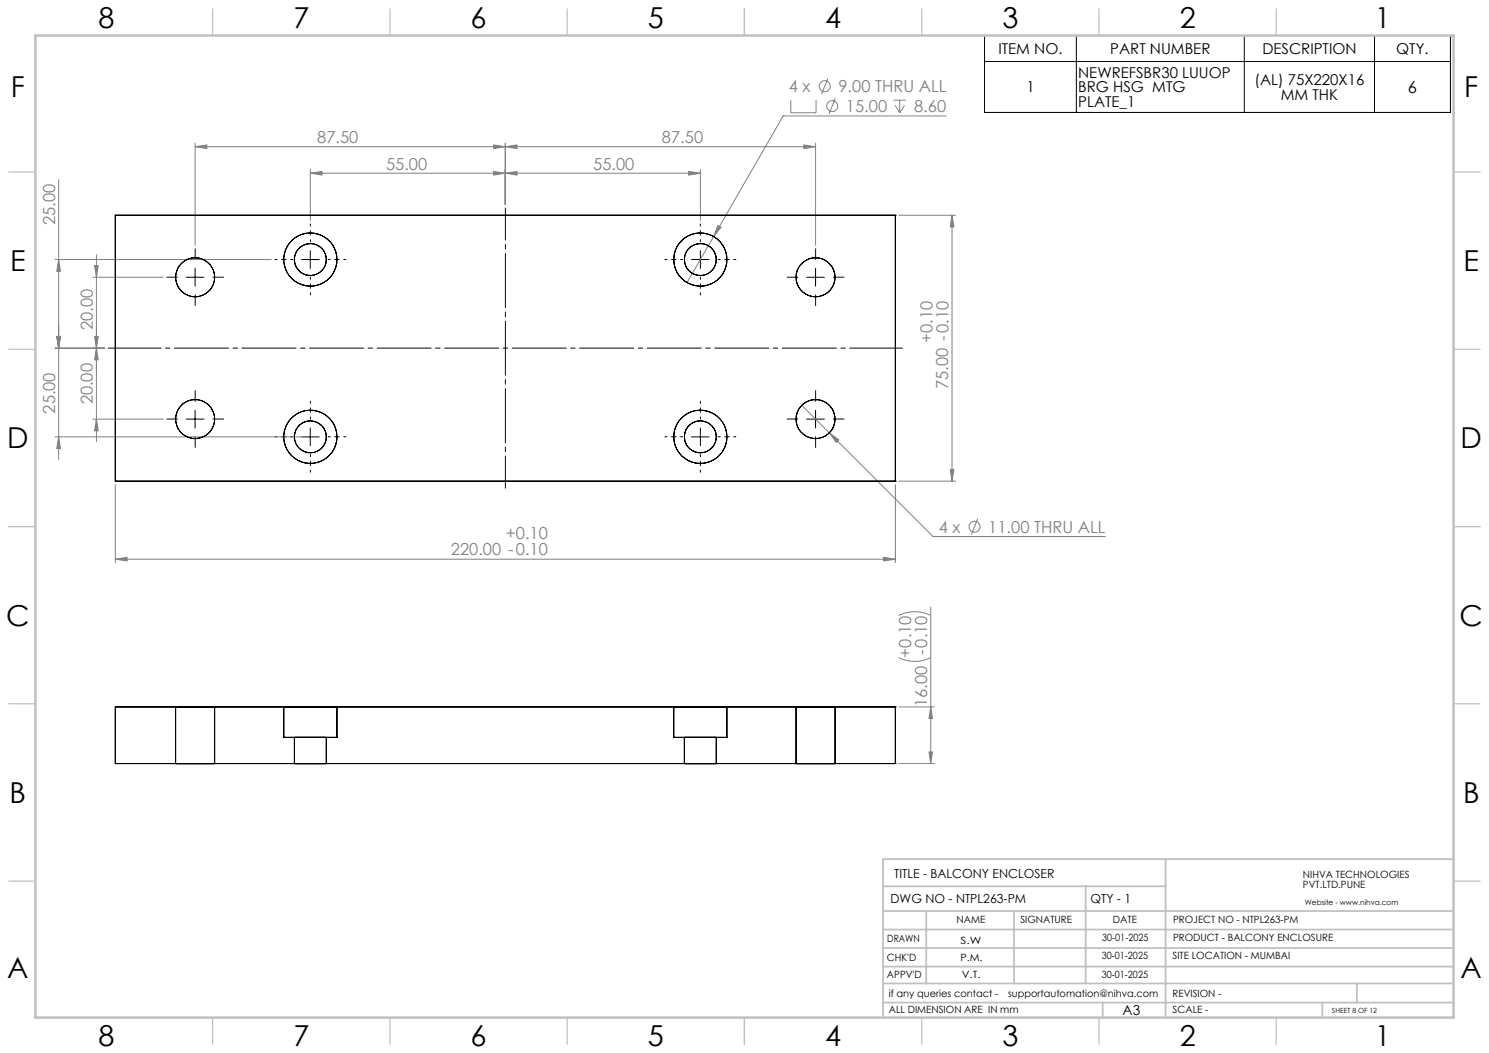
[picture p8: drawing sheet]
<svg xmlns="http://www.w3.org/2000/svg" width="420mm" height="297mm" viewBox="0 0 420 297" stroke-linecap="round" stroke-linejoin="round" font-family="sans-serif">
<g fill="none" stroke="#808080" stroke-width=".28">
<path d="M223.1 28.3v3.5h7.1v-3.5M233.5 22.1l-1.8 4.4M235.6 27.7l-1.7 4.4M252 28.3h3.6M252.5 29.7l1.3 2.1M253.8 28.3v3.5M255.1 29.7l-1.3 2.1M266.9 32.7h-46l-19.6 34M16.5 50.7v78.9M55 41.4l3.3-.5v1zM55 40.4v28.8M87.5 48.9l3.3-.5v1z"/>
<path d="M87.5 47.9v14.3M139.2 48.4l3.3 .5-3.3 .5zM139.2 40.9l3.3 .5-3.3 .5zM142.5 41.4l3.3-.5v1zM142.5 48.9l3.3-.5v1zM142.5 40.4v17.3M194.2 48.4l3.4 .5-3.4 .5zM197.6 47.9v14.3M197.6 48.9h-110.1M226.7 40.9l3.3 .5-3.3 .5zM230 41.4h-175M230 40.4v28.8"/>
<path d="M15.5 73.2h61.1M16.5 73.2l.5 3.3h-1zM26.2 78.2h19.8M26.7 74.9h1l-.5 3.3zM27.2 71.9v52.7M201.3 66.7l-7.5 13M202.5 63.6l.9 .5-2.1 2.6zM253.5 60.7h16M268.5 60.7l.6 3.3h-1.1zM268.5 60.7v75M16 94.9h1l-.5 3.3zM26.7 94.9h1l-.5 3.3z"/>
<path d="M27.2 98.2l.5 3.3h-1zM29.5 98.2h-14M26.2 118.2h19.8M27.2 118.2l.5 3.3h-1zM226.2 114.3l7.7 7.8M15.5 123.2h71M16.5 123.2l.5 3.3h-1zM32.5 136.7v22M233.9 122.1l2.7 2-.7 .7zM233.9 122.1l29.3 29.2h48.6M252.6 136.7v22M253.5 135.7h16"/>
<path d="M268 132.4h1.1l-.6 3.3zM32.5 157.7l3.3-.5v1zM32.5 157.7h220.1M249.2 157.2l3.4 .5-3.4 .5zM275.8 146.3l-1.8 4.5M253.5 173.6a10.2 10.2 0 0 1 9 0M262.5 171.2v44.2M253.5 185.5a10.2 10.2 0 0 0 9 0M253.5 199.4h10M262.5 199.4l.5 3.3h-1zM253.5 215.4h10M262 212.1h1l-.5 3.3z"/>
<circle cx="232.6" cy="24.3" r="1.56"/>
<circle cx="234.7" cy="29.9" r="1.56"/>
<circle cx="274.9" cy="148.6" r="1.56"/>
</g>
<g fill="none" stroke="#000" stroke-width=".28">
<path d="M277.7 10h131.4v21.7h-131.4zM277.7 17.4h131.4M303.6 10v21.7M351 10v21.7M387.7 10v21.7M52.5 78.2h5M55 75.7v5M85.1 73.2h4.9M87.5 70.7v5M195.1 73.2h4.9M197.6 70.7v5M227.5 78.2h5.1"/>
<path d="M230 75.7v5M52.5 118.2h5M55 115.7v5M227.5 118.2h5.1M230 115.7v5M85.1 123.2h4.9M87.5 120.7v5M195.1 123.2h4.9M197.6 120.7v5"/>
</g>
<path d="M30.6 98.2h224" fill="none" stroke="#000" stroke-width=".28" stroke-dasharray="15.2 1.3 1.3 1.3" stroke-dashoffset=".4"/>
<path d="M142.6 137.7v-79" fill="none" stroke="#000" stroke-width=".28" stroke-dasharray="15.2 1.3 1.3 1.3" stroke-dashoffset="6.2"/>
<g fill="none" stroke="#000" stroke-width=".28" stroke-dasharray="15.2 1.3 1.3 1.3">
<path d="M50.1 78.2h-3M55.1 73.2v-3M60.1 78.2h3M225.1 78.2h-3M230.1 73.2v-3M235.1 78.2h3M55.1 83.2v3M230.1 83.2v3M50.1 118.2h-3M55.1 113.2v-3M60.1 118.2h3M225.1 118.2h-3"/>
<path d="M230.1 113.2v-3M235.1 118.2h3M55.1 123.2v3M230.1 123.2v3"/>
</g>
<g fill="none" stroke="#000" stroke-width=".28" stroke-dasharray="15.2 1.3 1.3 1.3" stroke-dashoffset="14.6">
<path d="M82.6 73.2h-5M87.6 68.2v-5M87.6 78.2v5M92.6 73.2h5M192.6 73.2h-5M197.6 68.2v-5M197.6 78.2v5M202.6 73.2h5M87.6 118.2v-5M197.6 118.2v-5M82.6 123.2h-5M87.6 128.2v5"/>
<path d="M92.6 123.2h5M192.6 123.2h-5M197.6 128.2v5M202.6 123.2h5"/>
</g>
<g fill="none" stroke="#c0c0c0" stroke-width=".35">
<path d="M60 2.5v7.5M110 2.5v7.5M160 2.5v7.5M210 2.5v7.5M260 2.5v7.5M310 2.5v7.5M360 2.5v7.5M2.5 48.5h7.5M410 48.5h7.5M2.5 98.5h7.5M410 98.5h7.5M2.5 148.5h7.5"/>
<path d="M410 148.5h7.5M2.5 198.5h7.5M410 198.5h7.5M2.5 248.5h7.5M410 248.5h7.5M60 287v7.5M110 287v7.5M160 287v7.5M210 287v7.5M260 287v7.5M310 287v7.5M360 287v7.5"/>
</g>
<g fill="none" stroke="#c0c0c0" stroke-width=".5">
<path d="M249.1 257h160.9M249.1 250h79.7M261.3 257v20.4M286 257v20.4M306.2 250v27.4M328.8 242.3v44.7M410 242.3h-160.9v44.7M249.1 272.6h160.9M249.1 267.4h160.9M249.1 262.2h160.9M249.1 277.4h160.9M382.7 277.4v5.4"/>
<path d="M249.1 282.8h160.9M311 282.8v4.2M373 282.8v4.2"/>
</g>
<path d="M10 10h400v277h-400z" fill="none" stroke="#c0c0c0" stroke-width=".7"/>
<g fill="#808080">
<path d="M139.2 40.9l3.3 .5-3.3 .5zM55 41.4l3.3-.5v1zM194.2 48.4l3.4 .5-3.4 .5zM142.5 48.9l3.3-.5v1z"/>
<path d="M202.5 63.6l-1.2 3.1 2.1-2.6zM87.5 48.9l3.3-.5v1zM139.2 48.4l3.3 .5-3.3 .5zM142.5 41.4l3.3-.5v1zM226.7 40.9l3.3 .5-3.3 .5zM233.9 122.1l2 2.7 .7-.7z"/>
<path d="M32.5 157.7l3.3-.5v1zM249.2 157.2l3.4 .5-3.4 .5z"/>
<path d="M16 94.9h1l-.5 3.3zM16.5 73.2l.5 3.3h-1zM16.5 123.2l.5 3.3h-1zM16 94.9h1l-.5 3.3zM262 212.1h1l-.5 3.3zM262.5 199.4l.5 3.3h-1z"/>
<path d="M26.7 74.9h1l-.5 3.3zM27.2 98.2l.5 3.3h-1zM26.7 94.9h1l-.5 3.3zM27.2 118.2l.5 3.3h-1z"/>
<path d="M268 132.4h1.1l-.6 3.3zM268.5 60.7l.6 3.3h-1.1z"/>
</g>
<g fill="none" stroke="#000" stroke-width=".28">
<path d="M32.5 60.7h.1M32.5 60.7v75M32.5 60.7h220.1M252.6 60.7h.1M252.6 60.7v75M32.5 135.7h.1M32.5 135.7h220.1M252.6 135.7h.1M32.5 199.4v16M32.5 199.4h220.1M32.5 199.4h.1M49.5 199.4h11z"/>
<path d="M49.5 199.4v16M60.5 199.4v16M80 199.4h15zM80 199.4v8.6M95 199.4v8.6M190 199.4v8.6M190.1 199.4h14.9zM205 199.4v8.6M224.5 199.4h11zM224.5 199.4v16M235.5 199.4v16M252.6 199.4v16"/>
<path d="M252.6 199.4h.1M32.5 215.4h220.1M32.5 215.4h.1M49.5 215.4h11zM80 208h15zM83 215.4h9zM83 208h9zM83 208v7.4M92 208v7.4M190.1 208h14.9zM193 208v7.4M193.1 215.4h8.9z"/>
<path d="M193.1 208h8.9zM202 208v7.4M224.5 215.4h11zM252.6 215.4h.1"/>
<circle cx="55" cy="78.2" r="5.5"/>
<circle cx="87.5" cy="73.2" r="7.5"/>
<circle cx="87.5" cy="73.2" r="4.5"/>
<circle cx="197.5" cy="73.2" r="7.5"/>
<circle cx="197.5" cy="73.2" r="4.5"/>
<circle cx="230" cy="78.2" r="5.5"/>
<circle cx="55" cy="118.2" r="5.5"/>
<circle cx="230" cy="118.2" r="5.5"/>
<circle cx="87.5" cy="123.2" r="7.5"/>
<circle cx="87.5" cy="123.2" r="4.5"/>
<circle cx="197.5" cy="123.2" r="7.5"/>
<circle cx="197.5" cy="123.2" r="4.5"/>
</g>
<g font-size="8.1">
<text x="27.8" y="8">8</text>
<text x="82.8" y="8">7</text>
<text x="132.8" y="8">6</text>
<text x="182.8" y="8">5</text>
<text x="232.8" y="8">4</text>
<text x="282.8" y="8">3</text>
<text x="332.8" y="8">2</text>
<text x="387.8" y="8">1</text>
<text x="3" y="27.2">F</text>
<text x="413" y="27.2">F</text>
<text x="2.8" y="76.5">E</text>
<text x="412.8" y="76.5">E</text>
<text x="2" y="126.5">D</text>
<text x="412" y="126.5">D</text>
<text x="1.7" y="176.5">C</text>
<text x="411.7" y="176.5">C</text>
<text x="2.7" y="226.5">B</text>
<text x="412.7" y="226.5">B</text>
<text x="2" y="275.7">A</text>
<text x="412" y="275.7">A</text>
<text x="27.8" y="295">8</text>
<text x="82.8" y="295">7</text>
<text x="132.8" y="295">6</text>
<text x="182.8" y="295">5</text>
<text x="232.8" y="295">4</text>
<text x="282.8" y="295">3</text>
<text x="332.8" y="295">2</text>
<text x="387.8" y="295">1</text>
</g>
<g font-size="4.7" fill="#808080">
<text x="222.5" y="26">4 x</text>
<text x="236.5" y="26">9.00 THRU ALL</text>
<text x="238.6" y="31.6">15.00</text>
<text x="257.8" y="31.6">8.60</text>
<text x="89.5" y="40.4">87.50</text>
<text x="186.7" y="40.4">87.50</text>
<text x="108.9" y="47.8">55.00</text>
<text x="167.3" y="47.8">55.00</text>
<text x="15.5" y="63.6" transform="rotate(-90 15.5 63.6)">25.00</text>
<text x="26.2" y="93.2" transform="rotate(-90 26.2 93.2)">20.00</text>
<text x="263" y="96.8" transform="rotate(-90 263 96.8)">+0.10</text>
<text x="267.5" y="109.7" transform="rotate(-90 267.5 109.7)">75.00 -0.10</text>
<text x="15.5" y="116.7" transform="rotate(-90 15.5 116.7)">25.00</text>
<text x="26.2" y="114.1" transform="rotate(-90 26.2 114.1)">20.00</text>
<text x="142.7" y="152.2">+0.10</text>
<text x="264.8" y="150.3">4 x</text>
<text x="278.8" y="150.3">11.00 THRU ALL</text>
<text x="127.2" y="156.6">220.00 -0.10</text>
<text x="257" y="185.5" transform="rotate(-90 257 185.5)">+0.10</text>
<text x="261.5" y="199.5" transform="rotate(-90 261.5 199.5)">16.00 -0.10</text>
</g>
<text font-size="4.7" x="397.1" y="26.2">6</text>
<g font-size="4.2">
<text x="281.6" y="15.2">ITEM NO.</text>
<text x="313.2" y="15.2">PART NUMBER</text>
<text x="356.1" y="15.2">DESCRIPTION</text>
<text x="393.8" y="15.2">QTY.</text>
<text x="304.1" y="22">NEWREFSBR30 LUUOP</text>
<text x="353.9" y="24">(AL) 75X220X16</text>
<text x="289.5" y="26">1</text>
<text x="304.1" y="26.1">BRG HSG MTG</text>
<text x="361.3" y="28.1">MM THK</text>
<text x="304.1" y="30.2">PLATE_1</text>
</g>
<text font-size="3.9" x="316.7" y="286.4">A3</text>
<g font-size="3.5">
<text x="252.2" y="247.7">TITLE - BALCONY ENCLOSER</text>
<text x="251.2" y="254.8">DWG NO - NTPL263-PM</text>
<text x="307.6" y="254.8">QTY - 1</text>
</g>
<g font-size="2.8">
<text x="367.5" y="247.7">NIHVA TECHNOLOGIES</text>
<text x="367.5" y="250.5">PVT.LTD.PUNE</text>
<text x="269.8" y="260.4">NAME</text>
<text x="287.8" y="260.4">SIGNATURE</text>
<text x="313.9" y="260.5">DATE</text>
<text x="330.9" y="260.5">PROJECT NO - NTPL263-PM</text>
<text x="250.3" y="265.7">DRAWN</text>
<text x="270.9" y="266.1">S.W</text>
<text x="310.9" y="265.5">30-01-2025</text>
<text x="330.9" y="265.5">PRODUCT - BALCONY ENCLOSURE</text>
<text x="250.2" y="271.1">CHK'D</text>
<text x="250.2" y="275.8">APPV'D</text>
<text x="270.9" y="271.1">P.M.</text>
<text x="271.3" y="275.8">V.T.</text>
<text x="310.8" y="270.6">30-01-2025</text>
<text x="310.8" y="275.8">30-01-2025</text>
<text x="330.7" y="270.6">SITE LOCATION - MUMBAI</text>
<text x="250.7" y="281.1">if any queries contact -</text>
<text x="284.3" y="281.1">supportautomation@nihva.com</text>
<text x="330.7" y="281.1">REVISION -</text>
<text x="250.7" y="285.6">ALL DIMENSION ARE IN mm</text>
<text x="330.7" y="285.6">SCALE -</text>
</g>
<text font-size="2.1" x="368.1" y="255.1">Website - www.nihva.com</text>
<text font-size="2" x="375.7" y="285.6">SHEET 8 OF 12</text>
</svg>
